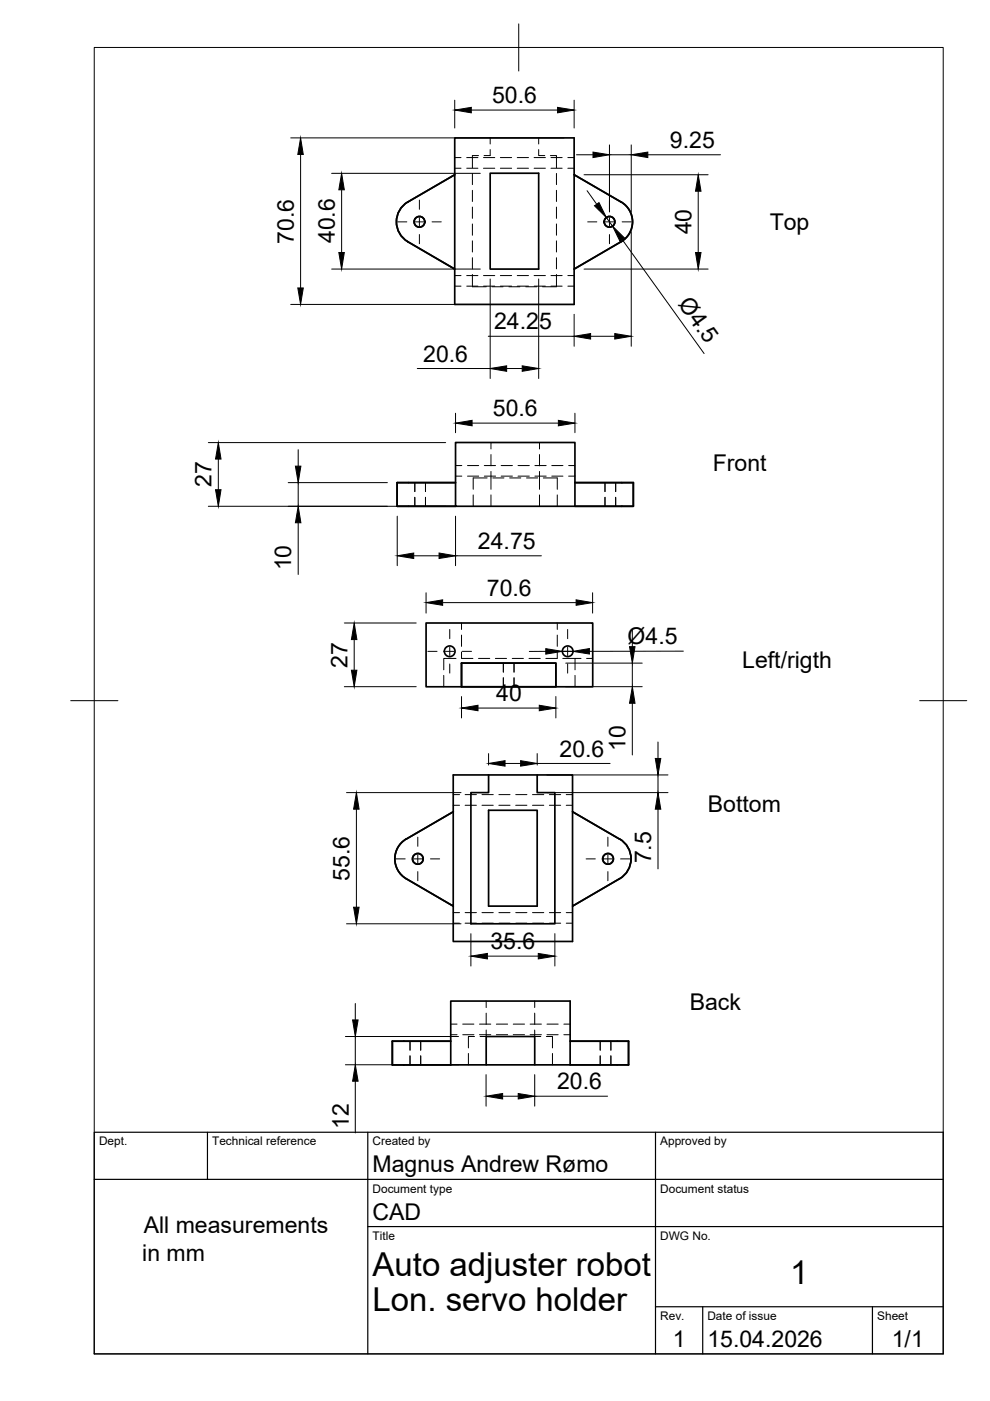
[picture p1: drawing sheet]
<svg xmlns="http://www.w3.org/2000/svg" width="210mm" height="297mm" viewBox="0 0 210 297" stroke-linecap="round" stroke-linejoin="round" font-family="sans-serif">
<!-- layer: Visible -->
<g fill="none" stroke="#000" stroke-width=".36">
<path d="M96.4 29.2h25.3v35.3h-25.3zM96.4 37l-9.9 5.8M103.9 36.7h10.3v20.4h-10.3zM121.7 37l10 5.8a4.9 4.9 0 0 1 0 8.4l-10 5.9M86.5 51.3l9.9 5.8M86.5 42.8a4.9 4.9 0 0 0 0 8.4M96.6 93.8h25.3v13.5h-25.3zM84.2 107.3h12.4M84.2 102.3h12.4zM84.2 102.3v5M121.9 102.3h12.4v5h-12.4M97.9 140.6h20v5h-20z"/>
<path d="M97.9 145.6h-7.6v-13.5h35.4v13.5h-7.8M96.1 172.1l-10 5.8a4.9 4.9 0 0 0 0 8.4M96.1 172.1v20l-10-5.8M103.6 164.3v3.7h-3.8v27.9h17.8v-27.9h-3.7v-3.7h7.5v7.8l9.9 5.8M103.6 171.8h10.3v20.3h-10.3zM113.9 164.3h-17.8v7.8M131.3 177.9l-9.9-5.8v20l9.9-5.8M131.4 177.9a4.9 4.9 0 0 1 0 8.4M86.1 186.3l10 5.8v7.5h25.3v-7.5l9.9-5.8M95.6 220.8h-12.4v5h12.4M95.6 225.8v-13.6h25.3v13.6h12.4M95.6 225.8h37.7"/>
<path d="M103.1 225.8v-6h10.3v6M120.9 220.8h12.4zM133.3 220.8v5"/>
<circle cx="88.9" cy="47" r="1.13"/>
<circle cx="129.2" cy="47" r="1.13"/>
<circle cx="95.3" cy="138.1" r="1.13"/>
<circle cx="120.4" cy="138.1" r="1.13"/>
<circle cx="88.6" cy="182.1" r="1.13"/>
<circle cx="128.9" cy="182.1" r="1.13"/>
</g>
<!-- layer: Hidden -->
<g fill="none" stroke="#000" stroke-width=".21">
<path d="M96.4 33.4h1.3M96.4 35.7h1.3M99 33.4h2.3M99 35.7h2.3M100.2 36.8v2.3M101.5 33h-1.3v2.6M102.5 33.4h2.4M102.5 35.7h2.4M103.9 31.7v1.3h-1.3M103.9 29.2v1.3M106.1 33.4h2.4M106.1 35.7h2.4"/>
<path d="M109.7 33.4h2.4M109.7 35.7h2.4M113.2 33.4h2.4M113.2 35.7h2.4M114.2 31.7v1.3h1.3M114.2 29.2v1.3M116.7 33h1.3v2.6M116.8 33.4h2.4M116.8 35.7h2.4M118 36.8v2.3M120.4 33.4h1.3M120.4 35.7h1.3"/>
<path d="M96.4 58.4h1.3M99 58.4h2.3M100.2 40.4v2.3M100.2 43.9v2.4M100.2 47.5v2.4M100.2 51.1v2.3M100.2 54.6v2.4M100.2 58.2v2.6h2.9M102.5 58.4h2.4M106.1 58.4h2.4M109.7 58.4h2.4M113.2 58.4h2.4"/>
<path d="M116.8 58.4h2.4M118 40.4v2.3M118 43.9v2.4M118 47.5v2.4M118 51.1v2.3M118 54.6v2.4M118 58.2v2.6h-3M120.4 58.4h1.3M96.4 60.7h1.3M99 60.7h2.3M102.5 60.7h2.4M104.3 60.8h2.4"/>
<path d="M106.1 60.7h2.4M107.9 60.8h2.4M109.7 60.7h2.4M111.5 60.8h2.3M113.2 60.7h2.4M116.8 60.7h2.4M120.4 60.7h1.3M96.6 98.7h1.3M99.1 98.7h2.4M102.7 98.7h2.4M104.1 93.8v1.4M104.1 96.4v2.4"/>
<path d="M104.1 100v3.7M106.3 98.7h2.3M109.8 98.7h2.4M113.4 98.7h2.4M114.4 93.8v1.4M114.4 96.4v2.4M114.4 100v3.7M117 98.7h2.4M120.6 98.7h1.3M87.9 102.3v1.9M87.9 105.4v1.9M90.2 102.3v1.9"/>
<path d="M90.2 105.4v1.9M96.6 101h1.3M99.1 101h2.4M100.3 104.9v2.4M102.7 101h2.4M103.3 101.3h-3v2.4M104.1 104.9v2.4M104.5 101.3h2.3M106.3 101h2.3M108.1 101.3h2.3M109.8 101h2.4M111.6 101.3h2.4"/>
<path d="M113.4 101h2.4M114.4 104.9v2.4M115.2 101.3h3v2.4M117 101h2.4M118.2 104.9v2.4M120.6 101h1.3M128.3 102.3v1.9M128.3 105.4v1.9M130.5 102.3v1.9M130.5 105.4v1.9M96.7 139.6h-2.6v2.4M97.9 138.2v1.4h2.4"/>
<path d="M97.9 132.1v1.4M97.9 134.6v2.4M101.5 139.6h2.3M105 139.6h2.4M108.6 139.6h2.4M112.2 139.6h2.4M118.2 132.1v1.4M118.2 134.6v2.4M118.2 138.2v1.4h-2.5M119.3 139.6h2.6M123.2 139.6h-1.3v2.4M124.4 139.6h1.3"/>
<path d="M94.1 143.2v2.4M106.7 140.6v1.9M106.7 143.7v1.9M109 140.6v1.9M109 143.7v1.9M121.9 143.2v2.4M96.1 170.7h1.3M96.1 168.5h1.3M98.6 170.7h2.4M98.6 168.5h2.4M102.2 170.7h2.4M102.2 168.5h2.4"/>
<path d="M105.8 170.7h2.3M105.8 168.5h2.3M109.3 170.7h2.4M109.3 168.5h2.4M112.9 170.7h2.4M112.9 168.5h2.4M116.5 170.7h2.4M116.5 168.5h2.4M120.1 170.7h1.3M120.1 168.5h1.3M96.1 195.7h1.3M96.1 193.5h1.3"/>
<path d="M98.6 195.7h2.4M98.6 193.5h2.4M102.2 195.7h2.4M102.2 193.5h2.4M105.8 195.7h2.3M105.8 193.5h2.3M109.3 195.7h2.4M109.3 193.5h2.4M112.9 195.7h2.4M112.9 193.5h2.4M116.5 195.7h2.4M116.5 193.5h2.4"/>
<path d="M120.1 195.7h1.3M120.1 193.5h1.3M95.6 219.4h1.3M95.6 217.1h1.3M98.1 219.4h2.4M98.1 217.1h2.4M100.6 219.8h-1.3v2.4M101.7 219.4h2.4M101.7 217.1h2.4M103.1 218.4v1.4h-1.3M103.1 212.2v1.4M103.1 214.8v2.4"/>
<path d="M105.2 219.4h2.4M105.2 217.1h2.4M108.8 219.4h2.4M108.8 217.1h2.4M112.4 219.4h2.4M112.4 217.1h2.4M113.4 218.4v1.4h1.3M113.4 212.2v1.4M113.4 214.8v2.4M115.8 219.8h1.3v2.4M116 219.4h2.3M116 217.1h2.3"/>
<path d="M119.5 219.4h1.4M119.5 217.1h1.4M86.9 220.8v1.9M86.9 223.9v1.9M89.2 220.8v1.9M89.2 223.9v1.9M99.3 223.4v2.4M117.1 223.4v2.4M127.3 220.8v1.9M127.3 223.9v1.9M129.5 220.8v1.9M129.5 223.9v1.9"/>
</g>
<!-- layer: BORDER -->
<path d="M20 10.1h180v276.9h-180zM110 5.1v10M15 148.6h10M195 148.6h10" fill="none" stroke="#000" stroke-width=".21"/>
<!-- layer: TITLEBLOCK -->
<path d="M20 240.1h180v46.9h-180zM20 250h180M44 240.1v9.9M78 240.1v46.9M139 240.1v46.9M78 260.1h122M139 277.1h61M149 277.1v9.9M185 277.1v9.9" fill="none" stroke="#000" stroke-width=".25"/>
<!-- layer: Smart Centers -->
<g fill="none" stroke="#000" stroke-width=".21">
<path d="M84.3 47h2M88 47h1.8M88.9 42.4v2M88.9 46.2v1.7M88.9 49.7v2M91.6 47h2M124.6 47h1.9M128.3 47h1.8M129.2 42.4v2M129.2 46.2v1.7M129.2 49.7v2M131.9 47h1.9"/>
<path d="M90.7 138.1h2M94.4 138.1h1.8M95.4 133.5v1.9M95.4 137.2v1.8M98 138.1h2M115.7 138.1h2M119.4 138.1h1.8M120.4 133.5v1.9M120.4 137.2v1.8M123 138.1h2M95.4 140.8v1.9M120.4 140.8v1.9"/>
<path d="M88.6 177.5v1.9M128.9 177.5v1.9M84 182.1h1.9M87.7 182.1h1.8M88.6 181.2v1.8M88.6 184.8v1.9M91.3 182.1h1.9M124.3 182.1h1.9M128 182.1h1.8M128.9 181.2v1.8M128.9 184.8v1.9M131.6 182.1h1.9"/>
</g>
<!-- layer: FD_Dimensions -->
<g fill="none" stroke="#000" stroke-width=".21">
<path d="M61.6 29.2h58M63.7 32.8v28.3M70.3 36.8h31.5M96.4 21.2v5.9M99.9 23.3h18.3M121.7 21.2v5.9M122.2 32.8h3.5M123.8 37h26.3M129.2 30.7v14.2M129.2 32.8h4.6M133.8 30.7v14.2M137.4 32.8h15.4"/>
<path d="M70.3 57.1h31.5M72.4 40.2v13.3M103.9 59.1v21.1M114.2 59.1v21.1M123.8 57.1h26.3M124.5 40.4l2 2.9M128.6 46.1l1.3 1.8M131.9 50.8l17.4 24.2M133.8 49.1v24.3M148 40.5v13M61.6 64.5h58M88.5 78.1h15.4"/>
<path d="M103.5 71.3h18.2M107.4 78.1h3.3M121.7 66.6v6.8M125.2 71.3h5.1M44.2 93.8h50.3M46.3 97.3v6.5M63.2 95.3v3.5M96.6 87.6v4.1M100.1 89.7h18.3M121.9 87.6v4.1M44.2 107.3h50.3M61.1 102.3h21"/>
<path d="M63.2 102.3v5M63.2 110.8v11M84.2 109.4v10.5M87.7 117.8h5.4M96.6 109.4v10.5M96.6 117.8h18.2M73 132.1h15.2M75.1 135.6v6.5M90.3 125.7v4.3M93.9 127.8h28.3M115.7 138.1h-3.5M119.2 138.1h2.3"/>
<path d="M125.6 125.7v4.3M134.1 133.6v3.5M144.9 138.1h-19.9M73 145.6h15.2M97.9 147.7v4.5M101.3 150.1h13M103.6 159.8v2.4M113.9 159.8v2.4M117.9 147.7v4.5M120 145.6h16.2M120 140.6h16.2M134.1 140.6v5"/>
<path d="M134.1 149.1v11M139.5 157.3v3.5M73.5 168h24.2M75.6 171.6v20.7M107.1 161.9h3.3M113.9 161.9h15.4M116 168h25.6M116 164.3h25.6M139.5 164.3v3.7M139.5 171.6v12.6M73.5 195.9h24.2M99.8 198v6.8"/>
<path d="M117.6 198v6.8M73.2 219.8h24M75.3 212.8v3.4M75.3 219.8v5.9M103.3 202.7h10.8M73.2 225.7h24M75.3 229.2v11M103.1 227.8v6.7M106.6 232.4h3.3M113.4 227.8v6.7M113.4 232.4h15.4"/>
</g>
<g fill="#000" stroke="#000" stroke-width=".21">
<path d="M63.7 29.2l.6 3.6h-1.2zM96.4 23.3l3.5-.5v1.1zM118.2 22.8l3.5 .5-3.5 .6zM125.7 32.2l3.5 .6-3.5 .6zM133.8 32.8l3.6-.6v1.2zM72.4 36.8l.6 3.4h-1.2zM71.8 53.5h1.2l-.6 3.6zM126 43.6l1-.6 1.6 3.1zM129.9 47.9l2.5 2.5-1 .7zM148 37l.6 3.5h-1.1zM147.5 53.5h1.1l-.6 3.6zM63.1 61.1h1.2l-.6 3.4z"/>
<path d="M103.9 78.1l3.5-.5v1.1zM110.7 77.6l3.5 .5-3.5 .6zM121.7 71.3l3.5-.6v1.2zM130.3 70.7l3.5 .6-3.5 .6zM46.3 93.8l.6 3.5h-1.2zM62.6 98.8h1.2l-.6 3.5zM96.6 89.7l3.5-.6v1.2zM118.4 89.1l3.5 .6-3.5 .6zM45.7 103.8h1.2l-.6 3.5zM63.2 107.3l.6 3.5h-1.2zM84.2 117.8l3.5-.6v1.2zM93.1 117.2l3.5 .6-3.5 .6z"/>
<path d="M75.1 132.1l.6 3.5h-1.2zM90.3 127.8l3.6-.6v1.1zM115.7 137.5l3.5 .6-3.5 .6zM122.2 127.2l3.4 .6-3.4 .5zM121.5 138.1l3.5-.6v1.2zM133.5 137.1h1.1l-.5 3.5zM74.5 142.1h1.2l-.6 3.5zM97.9 150.1l3.4-.6v1.2zM114.3 149.5l3.6 .6-3.6 .6zM134.1 145.6l.5 3.5h-1.1zM75.6 168l.5 3.6h-1.1zM103.6 161.9l3.5-.6v1.1z"/>
<path d="M110.4 161.3l3.5 .6-3.5 .5zM138.9 160.8h1.2l-.6 3.5zM139.5 168l.6 3.6h-1.2zM75 192.3h1.1l-.5 3.6zM74.8 216.2h1.1l-.6 3.6zM99.8 202.7l3.5-.6v1.2zM114.1 202.1l3.5 .6-3.5 .6zM75.3 225.7l.6 3.5h-1.1zM103.1 232.4l3.5-.6v1.2zM109.9 231.8l3.5 .6-3.5 .6z"/>
</g>
<g font-size="7">
<text x="79" y="270.6">Auto adjuster robot</text>
<text x="167.5" y="272.3">1</text>
<text x="79" y="278.1">Lon. servo holder</text>
</g>
<g font-size="4.9">
<text x="104.3" y="21.9">50.6</text>
<text x="142" y="31.4">9.25</text>
<text x="62.3" y="51.7" transform="rotate(-90 62.3 51.7)">70.6</text>
<text x="71" y="51.6" transform="rotate(-90 71 51.6)">40.6</text>
<text x="146.6" y="49.7" transform="rotate(-90 146.6 49.7)">40</text>
<text x="163.2" y="48.8">Top</text>
<text x="143.7" y="64.5" transform="rotate(54 143.7 64.5)">Ø4.5</text>
<text x="104.8" y="69.9">24.25</text>
<text x="89.7" y="76.7">20.6</text>
<text x="104.5" y="88.3">50.6</text>
<text x="151.1" y="99.9">Front</text>
<text x="44.9" y="103.3" transform="rotate(-90 44.9 103.3)">27</text>
<text x="101.3" y="116.4">24.75</text>
<text x="61.8" y="120.9" transform="rotate(-90 61.8 120.9)">10</text>
<text x="103.2" y="126.3">70.6</text>
<text x="133.1" y="136.5">Ø4.5</text>
<text x="73.7" y="141.5" transform="rotate(-90 73.7 141.5)">27</text>
<text x="157.4" y="141.6">Left/rigth</text>
<text x="105.2" y="148.7">40</text>
<text x="118.6" y="160.4">20.6</text>
<text x="132.6" y="159.2" transform="rotate(-90 132.6 159.2)">10</text>
<text x="150.1" y="172.1">Bottom</text>
<text x="138" y="183.1" transform="rotate(-90 138 183.1)">7.5</text>
<text x="74.1" y="186.7" transform="rotate(-90 74.1 186.7)">55.6</text>
<text x="104" y="201.3">35.6</text>
<text x="146.2" y="214.2">Back</text>
<text x="118.1" y="231">20.6</text>
<text x="73.9" y="239.3" transform="rotate(-90 73.9 239.3)">12</text>
<text x="79" y="248.5">Magnus Andrew Rømo</text>
<text x="30.5" y="261.5">All measurements</text>
<text x="79" y="258.6">CAD</text>
<text x="30.2" y="267.3">in mm</text>
<text x="142.6" y="285.7">1</text>
<text x="150" y="285.5">15.04.2026</text>
<text x="189.1" y="285.7">1/1</text>
</g>
<g font-size="2.5">
<text x="21" y="242.9">Dept.</text>
<text x="45" y="242.9">Technical reference</text>
<text x="79" y="242.9">Created by</text>
<text x="140" y="242.9">Approved by</text>
<text x="79" y="252.8">Document type</text>
<text x="140" y="252.8">Document status</text>
<text x="79" y="262.9">Title</text>
<text x="140" y="262.9">DWG No.</text>
<text x="140" y="279.9">Rev.</text>
<text x="150" y="279.9">Date of issue</text>
<text x="186" y="279.9">Sheet</text>
</g>
</svg>
